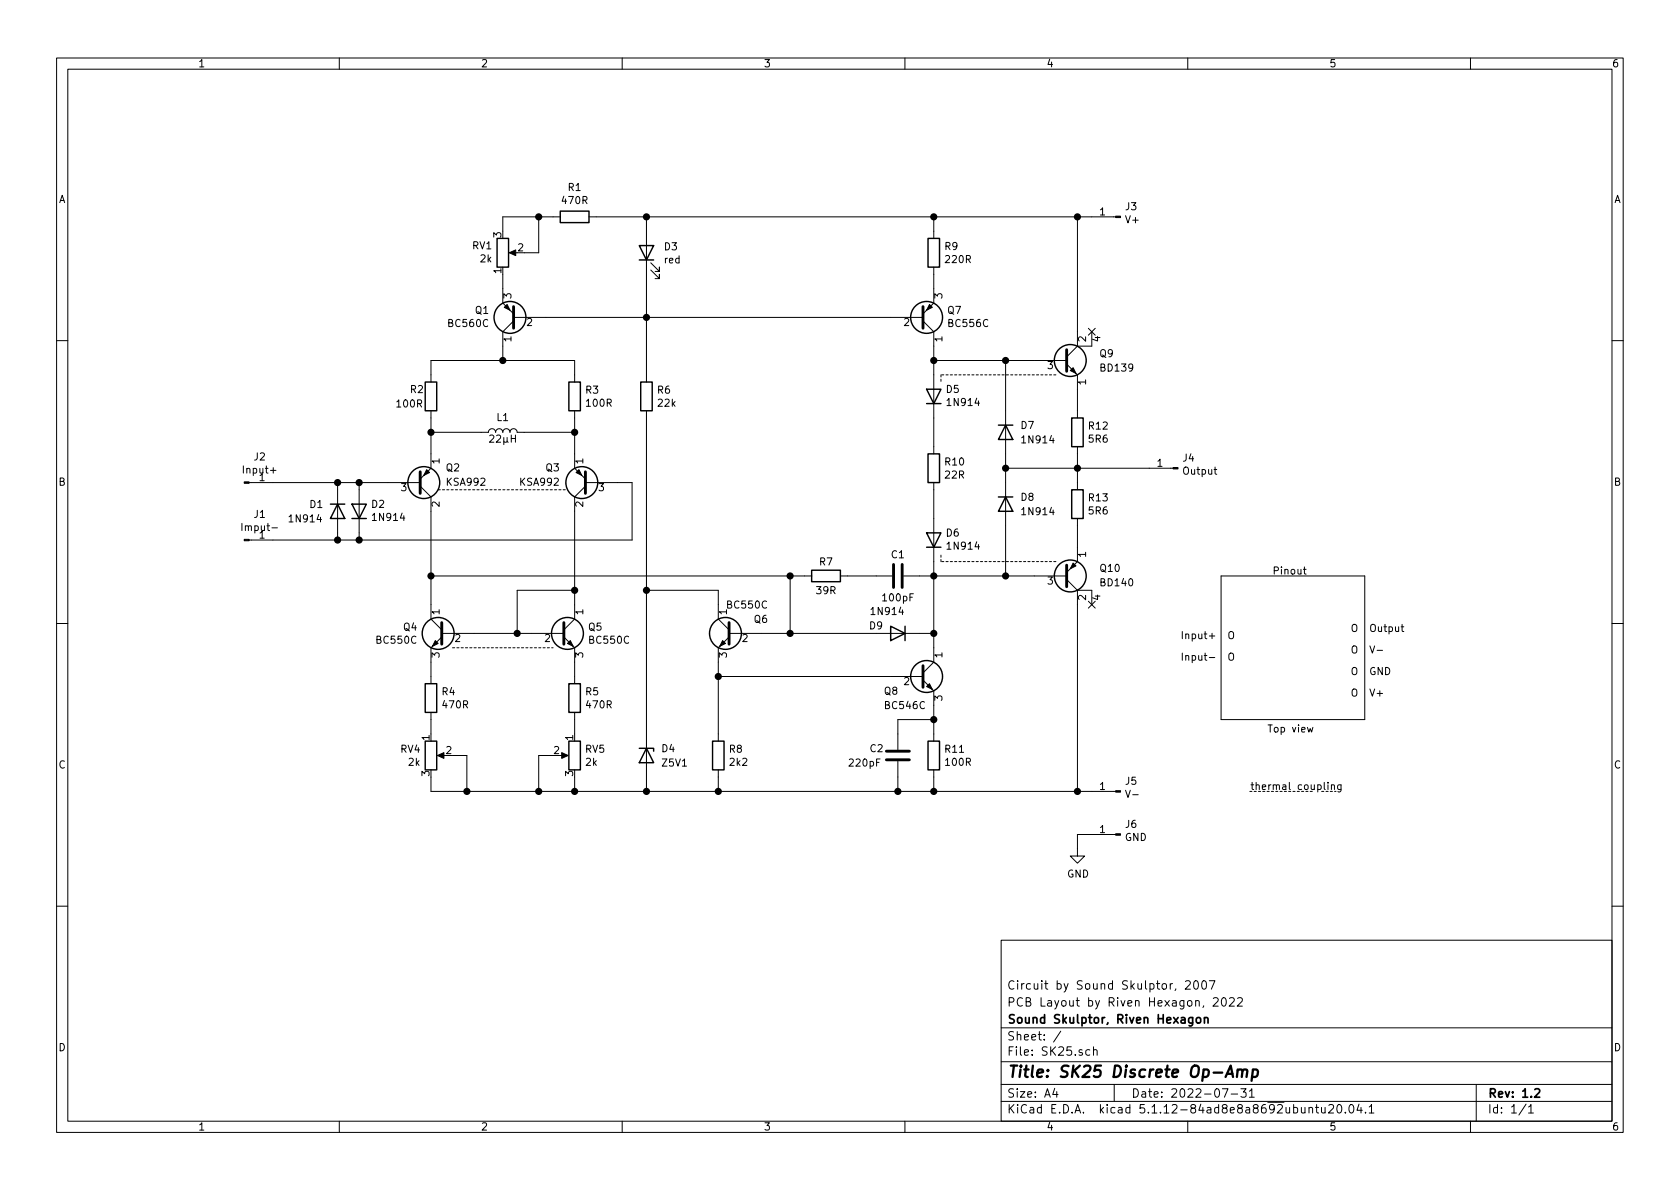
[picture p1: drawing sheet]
EESchema Schematic File Version 4
EELAYER 30 0
EELAYER END
$Descr A4 11693 8268
encoding utf-8
Sheet 1 1
Title "SK25 Discrete Op-Amp"
Date "2022-07-31"
Rev "1.2"
Comp "Sound Skulptor, Riven Hexagon"
Comment1 "PCB Layout by Riven Hexagon, 2022"
Comment2 "Circuit by Sound Skulptor, 2007"
Comment3 ""
Comment4 ""
$EndDescr
$Comp
L Device:Q_PNP_ECB Q2
U 1 1
P 2900 3350
F 0 "Q2" H 3100 3250 50  0000 L CNN
F 1 "KSA992" H 3100 3350 50  0000 L CNN
F 2 "Package_TO_SOT_THT:TO-92" H 3100 3450 50  0001 C CNN
F 3 "~" H 2900 3350 50  0001 C CNN
	1    2900 3350
	1    0    0    1   
$EndComp
$Comp
L Device:Q_PNP_ECB Q3
U 1 1
P 4100 3350
F 0 "Q3" H 4300 3250 50  0000 L CNN
F 1 "KSA992" H 4300 3350 50  0000 L CNN
F 2 "Package_TO_SOT_THT:TO-92" H 4300 3450 50  0001 C CNN
F 3 "~" H 4100 3350 50  0001 C CNN
	1    4100 3350
	-1   0    0    1   
$EndComp
$Comp
L Device:L L1
U 1 1
P 3500 3000
F 0 "L1" V 3600 3000 50  0000 C CNN
F 1 "22µH" V 3450 3000 50  0000 C CNN
F 2 "Inductor_THT:L_Axial_L6.6mm_D2.7mm_P2.54mm_Vertical_Vishay_IM-2" H 3500 3000 50  0001 C CNN
F 3 "~" H 3500 3000 50  0001 C CNN
	1    3500 3000
	0    -1   -1   0   
$EndComp
$Comp
L Device:R R2
U 1 1
P 3000 2750
F 0 "R2" H 2850 2800 50  0000 L CNN
F 1 "100R" H 2750 2700 50  0000 L CNN
F 2 "Resistor_THT:R_Axial_DIN0207_L6.3mm_D2.5mm_P2.54mm_Vertical" V 2930 2750 50  0001 C CNN
F 3 "~" H 3000 2750 50  0001 C CNN
	1    3000 2750
	1    0    0    -1  
$EndComp
$Comp
L Device:Q_PNP_CBE Q1
U 1 1
P 3600 2200
F 0 "Q1" H 3791 2154 50  0000 L CNN
F 1 "BC560C" H 3791 2245 50  0000 L CNN
F 2 "Package_TO_SOT_THT:TO-92" H 3800 2300 50  0001 C CNN
F 3 "~" H 3600 2200 50  0001 C CNN
	1    3600 2200
	-1   0    0    1   
$EndComp
$Comp
L Device:R R6
U 1 1
P 4500 2750
F 0 "R6" H 4570 2796 50  0000 L CNN
F 1 "22k" H 4570 2705 50  0000 L CNN
F 2 "Resistor_THT:R_Axial_DIN0207_L6.3mm_D2.5mm_P2.54mm_Vertical" V 4430 2750 50  0001 C CNN
F 3 "~" H 4500 2750 50  0001 C CNN
	1    4500 2750
	1    0    0    -1  
$EndComp
$Comp
L Device:Q_NPN_CBE Q5
U 1 1
P 3900 4400
F 0 "Q5" H 4091 4446 50  0000 L CNN
F 1 "BC550C" H 4091 4355 50  0000 L CNN
F 2 "Package_TO_SOT_THT:TO-92" H 4100 4500 50  0001 C CNN
F 3 "~" H 3900 4400 50  0001 C CNN
	1    3900 4400
	1    0    0    -1  
$EndComp
$Comp
L Device:Q_NPN_CBE Q4
U 1 1
P 3100 4400
F 0 "Q4" H 3291 4446 50  0000 L CNN
F 1 "BC550C" H 3291 4355 50  0000 L CNN
F 2 "Package_TO_SOT_THT:TO-92" H 3300 4500 50  0001 C CNN
F 3 "~" H 3100 4400 50  0001 C CNN
	1    3100 4400
	-1   0    0    -1  
$EndComp
Wire Wire Line
	3000 3150 3000 3000
Wire Wire Line
	3000 3000 3350 3000
Wire Wire Line
	3650 3000 4000 3000
Wire Wire Line
	4000 3000 4000 3150
Wire Wire Line
	4300 3350 4400 3350
Wire Wire Line
	3000 2900 3000 3000
Connection ~ 3000 3000
Wire Wire Line
	4000 3000 4000 2900
Connection ~ 4000 3000
Wire Wire Line
	3000 2600 3000 2500
Wire Wire Line
	3000 2500 3500 2500
Wire Wire Line
	4000 2500 4000 2600
Wire Wire Line
	3500 2400 3500 2500
Connection ~ 3500 2500
Wire Wire Line
	3500 2500 4000 2500
Wire Wire Line
	3800 2200 4500 2200
Wire Wire Line
	4500 2200 4500 1900
Wire Wire Line
	4500 2200 4500 2600
Connection ~ 4500 2200
Wire Wire Line
	4500 1500 4500 1600
Wire Wire Line
	3000 4200 3000 4000
Wire Wire Line
	4000 4200 4000 4100
Wire Wire Line
	3600 4400 3600 4100
Wire Wire Line
	3600 4100 4000 4100
Connection ~ 4000 4100
Wire Wire Line
	4000 4100 4000 3550
Wire Wire Line
	3700 4400 3600 4400
Wire Wire Line
	3600 4400 3300 4400
Connection ~ 3600 4400
$Comp
L Device:R R3
U 1 1
P 4000 2750
F 0 "R3" H 4070 2796 50  0000 L CNN
F 1 "100R" H 4070 2705 50  0000 L CNN
F 2 "Resistor_THT:R_Axial_DIN0207_L6.3mm_D2.5mm_P2.54mm_Vertical" V 3930 2750 50  0001 C CNN
F 3 "~" H 4000 2750 50  0001 C CNN
	1    4000 2750
	1    0    0    -1  
$EndComp
$Comp
L Device:LED D3
U 1 1
P 4500 1750
F 0 "D3" V 4539 1632 50  0000 R CNN
F 1 "red" V 4448 1632 50  0000 R CNN
F 2 "LED_THT:LED_D3.0mm" H 4500 1750 50  0001 C CNN
F 3 "~" H 4500 1750 50  0001 C CNN
	1    4500 1750
	0    -1   -1   0   
$EndComp
$Comp
L Device:R R7
U 1 1
P 5750 4000
F 0 "R7" V 5650 4000 50  0000 C CNN
F 1 "39R" V 5850 4000 50  0000 C CNN
F 2 "Resistor_THT:R_Axial_DIN0207_L6.3mm_D2.5mm_P2.54mm_Vertical" V 5680 4000 50  0001 C CNN
F 3 "~" H 5750 4000 50  0001 C CNN
	1    5750 4000
	0    1    1    0   
$EndComp
Wire Wire Line
	5500 4000 5600 4000
Wire Wire Line
	5500 4000 3000 4000
Connection ~ 5500 4000
Connection ~ 3000 4000
$Comp
L Device:C C1
U 1 1
P 6250 4000
F 0 "C1" V 6100 4000 50  0000 C CNN
F 1 "100pF" V 6400 4000 50  0000 C CNN
F 2 "Capacitor_THT:C_Disc_D5.0mm_W2.5mm_P2.50mm" H 6288 3850 50  0001 C CNN
F 3 "~" H 6250 4000 50  0001 C CNN
	1    6250 4000
	0    1    1    0   
$EndComp
Wire Wire Line
	5900 4000 6100 4000
Wire Wire Line
	6400 4000 6500 4000
$Comp
L Device:Q_PNP_CBE Q7
U 1 1
P 6400 2200
F 0 "Q7" H 6591 2154 50  0000 L CNN
F 1 "BC556C" H 6591 2245 50  0000 L CNN
F 2 "Package_TO_SOT_THT:TO-92" H 6600 2300 50  0001 C CNN
F 3 "~" H 6400 2200 50  0001 C CNN
	1    6400 2200
	1    0    0    1   
$EndComp
$Comp
L Device:R R9
U 1 1
P 6500 1750
F 0 "R9" H 6570 1796 50  0000 L CNN
F 1 "220R" H 6570 1705 50  0000 L CNN
F 2 "Resistor_THT:R_Axial_DIN0207_L6.3mm_D2.5mm_P2.54mm_Vertical" V 6430 1750 50  0001 C CNN
F 3 "~" H 6500 1750 50  0001 C CNN
	1    6500 1750
	1    0    0    -1  
$EndComp
Wire Wire Line
	4500 1500 6500 1500
Wire Wire Line
	6500 1500 6500 1600
Connection ~ 4500 1500
Wire Wire Line
	6500 1900 6500 2000
Wire Wire Line
	4500 2200 6200 2200
$Comp
L Device:D D6
U 1 1
P 6500 3750
F 0 "D6" V 6546 3670 50  0000 R CNN
F 1 "1N914" V 6455 3670 50  0000 R CNN
F 2 "Diode_THT:D_DO-35_SOD27_P10.16mm_Horizontal" H 6500 3750 50  0001 C CNN
F 3 "~" H 6500 3750 50  0001 C CNN
	1    6500 3750
	0    -1   -1   0   
$EndComp
$Comp
L Device:D D5
U 1 1
P 6500 2750
F 0 "D5" V 6546 2670 50  0000 R CNN
F 1 "1N914" V 6455 2670 50  0000 R CNN
F 2 "Diode_THT:D_DO-35_SOD27_P10.16mm_Horizontal" H 6500 2750 50  0001 C CNN
F 3 "~" H 6500 2750 50  0001 C CNN
	1    6500 2750
	0    -1   -1   0   
$EndComp
$Comp
L Device:R R10
U 1 1
P 6500 3250
F 0 "R10" H 6570 3296 50  0000 L CNN
F 1 "22R" H 6570 3205 50  0000 L CNN
F 2 "Resistor_THT:R_Axial_DIN0207_L6.3mm_D2.5mm_P2.54mm_Vertical" V 6430 3250 50  0001 C CNN
F 3 "~" H 6500 3250 50  0001 C CNN
	1    6500 3250
	1    0    0    -1  
$EndComp
Wire Wire Line
	6500 2400 6500 2500
Wire Wire Line
	6500 2900 6500 3100
Wire Wire Line
	6500 3400 6500 3600
Connection ~ 6500 4000
$Comp
L Device:D D8
U 1 1
P 7000 3500
F 0 "D8" V 6950 3600 50  0000 L CNN
F 1 "1N914" V 7050 3600 50  0000 L CNN
F 2 "Diode_THT:D_DO-35_SOD27_P2.54mm_Vertical_KathodeUp" H 7000 3500 50  0001 C CNN
F 3 "~" H 7000 3500 50  0001 C CNN
	1    7000 3500
	0    1    1    0   
$EndComp
$Comp
L Device:Q_PNP_ECBC Q10
U 1 1
P 7400 4000
F 0 "Q10" H 7650 3950 50  0000 L CNN
F 1 "BD140" H 7650 4050 50  0000 L CNN
F 2 "TAC:to225_std" H 7600 4100 50  0001 C CNN
F 3 "~" H 7400 4000 50  0001 C CNN
	1    7400 4000
	1    0    0    1   
$EndComp
$Comp
L Device:Q_NPN_ECBC Q9
U 1 1
P 7400 2500
F 0 "Q9" H 7650 2550 50  0000 L CNN
F 1 "BD139" H 7650 2450 50  0000 L CNN
F 2 "TAC:to225_std" H 7600 2600 50  0001 C CNN
F 3 "~" H 7400 2500 50  0001 C CNN
	1    7400 2500
	1    0    0    -1  
$EndComp
$Comp
L Device:R R12
U 1 1
P 7500 3000
F 0 "R12" H 7570 3046 50  0000 L CNN
F 1 "5R6" H 7570 2955 50  0000 L CNN
F 2 "Resistor_THT:R_Axial_DIN0207_L6.3mm_D2.5mm_P2.54mm_Vertical" V 7430 3000 50  0001 C CNN
F 3 "~" H 7500 3000 50  0001 C CNN
	1    7500 3000
	1    0    0    -1  
$EndComp
$Comp
L Device:R R13
U 1 1
P 7500 3500
F 0 "R13" H 7570 3546 50  0000 L CNN
F 1 "5R6" H 7570 3455 50  0000 L CNN
F 2 "Resistor_THT:R_Axial_DIN0207_L6.3mm_D2.5mm_P2.54mm_Vertical" V 7430 3500 50  0001 C CNN
F 3 "~" H 7500 3500 50  0001 C CNN
	1    7500 3500
	1    0    0    -1  
$EndComp
Wire Wire Line
	6500 2500 7000 2500
Wire Wire Line
	7000 2500 7000 2850
Connection ~ 6500 2500
Wire Wire Line
	6500 2500 6500 2600
Wire Wire Line
	7000 2500 7200 2500
Connection ~ 7000 2500
Wire Wire Line
	6500 4000 7000 4000
Wire Wire Line
	7000 4000 7000 3650
Connection ~ 7000 4000
Wire Wire Line
	7000 4000 7200 4000
Wire Wire Line
	7000 3350 7000 3250
Wire Wire Line
	7000 3250 7500 3250
Wire Wire Line
	7500 3250 7500 3350
Wire Wire Line
	7500 3250 7500 3150
Connection ~ 7500 3250
Connection ~ 7000 3250
Wire Wire Line
	7500 2700 7500 2850
Wire Wire Line
	7500 3800 7500 3650
Wire Wire Line
	6500 1500 7500 1500
Wire Wire Line
	7500 1500 7500 2300
Connection ~ 6500 1500
NoConn ~ 7600 4200
NoConn ~ 7600 2300
Wire Wire Line
	7600 1500 7500 1500
Connection ~ 7500 1500
Wire Wire Line
	8000 3250 7500 3250
Wire Wire Line
	4500 5400 4500 5500
$Comp
L Device:D_Zener D4
U 1 1
P 4500 5250
F 0 "D4" V 4450 5350 50  0000 L CNN
F 1 "Z5V1" V 4550 5350 50  0000 L CNN
F 2 "Diode_THT:D_DO-35_SOD27_P2.54mm_Vertical_AnodeUp" H 4500 5250 50  0001 C CNN
F 3 "~" H 4500 5250 50  0001 C CNN
	1    4500 5250
	0    1    1    0   
$EndComp
$Comp
L Device:Q_NPN_CBE Q6
U 1 1
P 5100 4400
F 0 "Q6" H 4850 4500 50  0000 L CNN
F 1 "BC550C" H 4850 4600 50  0000 L CNN
F 2 "Package_TO_SOT_THT:TO-92" H 5300 4500 50  0001 C CNN
F 3 "~" H 5100 4400 50  0001 C CNN
	1    5100 4400
	-1   0    0    -1  
$EndComp
$Comp
L Device:R R8
U 1 1
P 5000 5250
F 0 "R8" H 5070 5296 50  0000 L CNN
F 1 "2k2" H 5070 5205 50  0000 L CNN
F 2 "Resistor_THT:R_Axial_DIN0207_L6.3mm_D2.5mm_P2.54mm_Vertical" V 4930 5250 50  0001 C CNN
F 3 "~" H 5000 5250 50  0001 C CNN
	1    5000 5250
	1    0    0    -1  
$EndComp
Wire Wire Line
	5000 4200 5000 4100
Wire Wire Line
	5000 4100 4500 4100
$Comp
L Device:R R11
U 1 1
P 6500 5250
F 0 "R11" H 6570 5296 50  0000 L CNN
F 1 "100R" H 6570 5205 50  0000 L CNN
F 2 "Resistor_THT:R_Axial_DIN0207_L6.3mm_D2.5mm_P2.54mm_Vertical" V 6430 5250 50  0001 C CNN
F 3 "~" H 6500 5250 50  0001 C CNN
	1    6500 5250
	1    0    0    -1  
$EndComp
$Comp
L Device:Q_NPN_CBE Q8
U 1 1
P 6400 4700
F 0 "Q8" H 6150 4600 50  0000 L CNN
F 1 "BC546C" H 6150 4500 50  0000 L CNN
F 2 "Package_TO_SOT_THT:TO-92" H 6600 4800 50  0001 C CNN
F 3 "~" H 6400 4700 50  0001 C CNN
	1    6400 4700
	1    0    0    -1  
$EndComp
Wire Wire Line
	6200 4700 5000 4700
$Comp
L Device:C C2
U 1 1
P 6250 5250
F 0 "C2" H 6050 5300 50  0000 L CNN
F 1 "220pF" H 5900 5200 50  0000 L CNN
F 2 "Capacitor_THT:C_Disc_D5.0mm_W2.5mm_P2.50mm" H 6288 5100 50  0001 C CNN
F 3 "~" H 6250 5250 50  0001 C CNN
	1    6250 5250
	1    0    0    -1  
$EndComp
Wire Wire Line
	6250 5100 6250 5000
Wire Wire Line
	6250 5000 6500 5000
Wire Wire Line
	6500 5000 6500 4900
Wire Wire Line
	6500 5000 6500 5100
Connection ~ 6500 5000
Wire Wire Line
	5000 5500 6250 5500
Wire Wire Line
	6250 5500 6250 5400
Wire Wire Line
	6250 5500 6500 5500
Wire Wire Line
	6500 5500 6500 5400
Connection ~ 6250 5500
Wire Wire Line
	5300 4400 5500 4400
Wire Wire Line
	6400 4400 6500 4400
Wire Wire Line
	6500 4400 6500 4500
Wire Wire Line
	5500 4400 6100 4400
Wire Wire Line
	5000 4600 5000 4700
Connection ~ 5000 4700
Wire Wire Line
	5000 4700 5000 5100
Connection ~ 5500 4400
Connection ~ 6500 4400
$Comp
L Device:D D9
U 1 1
P 6250 4400
F 0 "D9" H 6350 4350 50  0000 L CNN
F 1 "1N914" H 6200 4250 50  0000 L CNN
F 2 "Diode_THT:D_DO-35_SOD27_P2.54mm_Vertical_KathodeUp" H 6250 4400 50  0001 C CNN
F 3 "~" H 6250 4400 50  0001 C CNN
	1    6250 4400
	-1   0    0    1   
$EndComp
Wire Wire Line
	6500 5500 7500 5500
Connection ~ 6500 5500
Wire Wire Line
	4500 2900 4500 4100
Connection ~ 4500 4100
Wire Wire Line
	7500 5500 7500 4200
Connection ~ 7500 5500
Wire Wire Line
	5500 4400 5500 4000
Wire Wire Line
	6500 3900 6500 4000
Wire Wire Line
	6500 4000 6500 4400
Wire Wire Line
	4500 4100 4500 5100
Wire Wire Line
	7600 5500 7500 5500
Wire Wire Line
	4000 4700 4000 4600
Wire Wire Line
	3000 4600 3000 4700
Connection ~ 4000 5500
Wire Wire Line
	4000 5500 4500 5500
Wire Wire Line
	4500 5500 5000 5500
Connection ~ 4500 5500
Connection ~ 5000 5500
Wire Wire Line
	5000 5400 5000 5500
Wire Wire Line
	3000 3550 3000 4000
Wire Wire Line
	4150 1500 4500 1500
Wire Notes Line
	3050 3400 3950 3400
Wire Notes Line
	3150 4500 3850 4500
Wire Wire Line
	7000 3250 7000 3150
$Comp
L Device:D D7
U 1 1
P 7000 3000
F 0 "D7" V 6950 3100 50  0000 L CNN
F 1 "1N914" V 7050 3100 50  0000 L CNN
F 2 "Diode_THT:D_DO-35_SOD27_P2.54mm_Vertical_KathodeUp" H 7000 3000 50  0001 C CNN
F 3 "~" H 7000 3000 50  0001 C CNN
	1    7000 3000
	0    1    1    0   
$EndComp
Wire Notes Line
	7350 3900 6550 3900
Wire Notes Line
	6550 3900 6550 3850
Wire Notes Line
	7350 2600 6550 2600
Wire Notes Line
	6550 2600 6550 2650
Text Notes 9350 5500 2    50   ~ 0
thermal coupling
Wire Notes Line
	8700 5500 9150 5500
Wire Notes Line
	9200 5500 9300 5500
Wire Notes Line style solid rgb(132, 0, 0)
	8500 4000 8500 5000
Wire Notes Line style solid rgb(132, 0, 0)
	8500 5000 9500 5000
Wire Notes Line style solid rgb(132, 0, 0)
	9500 5000 9500 4000
Wire Notes Line style solid rgb(132, 0, 0)
	9500 4000 8500 4000
Text Notes 9400 4400 0    50   ~ 0
O  Output
Text Notes 9400 4550 0    50   ~ 0
O  V-
Text Notes 9400 4700 0    50   ~ 0
O  GND
Text Notes 9400 4850 0    50   ~ 0
O  V+
Text Notes 8600 4600 2    50   ~ 0
Input-  O
Text Notes 8600 4450 2    50   ~ 0
Input+  O
Text Notes 9100 4000 2    50   ~ 0
Pinout
Text Notes 9150 5100 2    50   ~ 0
Top view
$Comp
L Device:D D1
U 1 1
P 2350 3550
F 0 "D1" V 2300 3350 50  0000 L CNN
F 1 "1N914" V 2400 3200 50  0000 L CNN
F 2 "Diode_THT:D_DO-35_SOD27_P2.54mm_Vertical_KathodeUp" H 2350 3550 50  0001 C CNN
F 3 "~" H 2350 3550 50  0001 C CNN
	1    2350 3550
	0    1    1    0   
$EndComp
$Comp
L Device:D D2
U 1 1
P 2500 3550
F 0 "D2" V 2546 3470 50  0000 R CNN
F 1 "1N914" V 2455 3470 50  0000 R CNN
F 2 "Diode_THT:D_DO-35_SOD27_P2.54mm_Vertical_KathodeUp" H 2500 3550 50  0001 C CNN
F 3 "~" H 2500 3550 50  0001 C CNN
	1    2500 3550
	0    -1   -1   0   
$EndComp
Wire Wire Line
	1900 3350 2350 3350
Wire Wire Line
	4400 3350 4400 3750
Wire Wire Line
	4400 3750 2500 3750
Wire Wire Line
	2350 3400 2350 3350
Connection ~ 2350 3350
Wire Wire Line
	2350 3350 2500 3350
Wire Wire Line
	2500 3400 2500 3350
Connection ~ 2500 3350
Wire Wire Line
	2500 3350 2700 3350
Wire Wire Line
	2350 3700 2350 3750
Connection ~ 2350 3750
Wire Wire Line
	2350 3750 1900 3750
Wire Wire Line
	2500 3700 2500 3750
Connection ~ 2500 3750
Wire Wire Line
	2500 3750 2350 3750
$Comp
L Connector:Conn_01x01_Male J2
U 1 1
P 1700 3350
F 0 "J2" H 1808 3531 50  0000 C CNN
F 1 "Input+" H 1808 3440 50  0000 C CNN
F 2 "Connector_Pin:Pin_D1.1mm_L8.5mm_W2.5mm_FlatFork" H 1700 3350 50  0001 C CNN
F 3 "~" H 1700 3350 50  0001 C CNN
	1    1700 3350
	1    0    0    -1  
$EndComp
$Comp
L Connector:Conn_01x01_Male J1
U 1 1
P 1700 3750
F 0 "J1" H 1808 3931 50  0000 C CNN
F 1 "Imput-" H 1808 3840 50  0000 C CNN
F 2 "Connector_Pin:Pin_D1.1mm_L8.5mm_W2.5mm_FlatFork" H 1700 3750 50  0001 C CNN
F 3 "~" H 1700 3750 50  0001 C CNN
	1    1700 3750
	1    0    0    -1  
$EndComp
$Comp
L Connector:Conn_01x01_Male J3
U 1 1
P 7800 1500
F 0 "J3" H 7772 1432 50  0000 R CNN
F 1 "V+" H 7772 1523 50  0000 R CNN
F 2 "Connector_Pin:Pin_D1.1mm_L8.5mm_W2.5mm_FlatFork" H 7800 1500 50  0001 C CNN
F 3 "~" H 7800 1500 50  0001 C CNN
	1    7800 1500
	-1   0    0    1   
$EndComp
$Comp
L Connector:Conn_01x01_Male J4
U 1 1
P 8200 3250
F 0 "J4" H 8172 3182 50  0000 R CNN
F 1 "Output" H 8172 3273 50  0000 R CNN
F 2 "Connector_Pin:Pin_D1.1mm_L8.5mm_W2.5mm_FlatFork" H 8200 3250 50  0001 C CNN
F 3 "~" H 8200 3250 50  0001 C CNN
	1    8200 3250
	-1   0    0    1   
$EndComp
$Comp
L Connector:Conn_01x01_Male J5
U 1 1
P 7800 5500
F 0 "J5" H 7772 5432 50  0000 R CNN
F 1 "V-" H 7772 5523 50  0000 R CNN
F 2 "Connector_Pin:Pin_D1.1mm_L8.5mm_W2.5mm_FlatFork" H 7800 5500 50  0001 C CNN
F 3 "~" H 7800 5500 50  0001 C CNN
	1    7800 5500
	-1   0    0    1   
$EndComp
$Comp
L Connector:Conn_01x01_Male J6
U 1 1
P 7800 5800
F 0 "J6" H 7772 5732 50  0000 R CNN
F 1 "GND" H 7772 5823 50  0000 R CNN
F 2 "Connector_Pin:Pin_D1.1mm_L8.5mm_W2.5mm_FlatFork" H 7800 5800 50  0001 C CNN
F 3 "~" H 7800 5800 50  0001 C CNN
	1    7800 5800
	-1   0    0    1   
$EndComp
$Comp
L power:GND #PWR0101
U 1 1
P 7500 5900
F 0 "#PWR0101" H 7500 5650 50  0001 C CNN
F 1 "GND" H 7505 5727 50  0000 C CNN
F 2 "" H 7500 5900 50  0001 C CNN
F 3 "" H 7500 5900 50  0001 C CNN
	1    7500 5900
	1    0    0    -1  
$EndComp
Wire Wire Line
	7500 5900 7500 5800
Wire Wire Line
	7500 5800 7600 5800
Wire Wire Line
	4000 5000 4000 5100
Wire Wire Line
	4000 5400 4000 5500
Wire Wire Line
	3000 5000 3000 5100
Wire Wire Line
	3000 5400 3000 5500
Wire Wire Line
	3000 5500 3250 5500
Connection ~ 3250 5500
Wire Wire Line
	3250 5250 3250 5500
Wire Wire Line
	3150 5250 3250 5250
Wire Wire Line
	3750 5500 4000 5500
Wire Wire Line
	3250 5500 3750 5500
Connection ~ 3750 5500
Wire Wire Line
	3750 5250 3750 5500
Wire Wire Line
	3850 5250 3750 5250
$Comp
L Device:R_POT RV5
U 1 1
P 4000 5250
F 0 "RV5" H 3930 5296 50  0000 R CNN
F 1 "2k" H 3930 5205 50  0000 R CNN
F 2 "Potentiometer_THT:Potentiometer_Bourns_3266Z_Horizontal" H 4000 5250 50  0001 C CNN
F 3 "~" H 4000 5250 50  0001 C CNN
	1    4000 5250
	-1   0    0    -1  
$EndComp
$Comp
L Device:R_POT RV4
U 1 1
P 3000 5250
F 0 "RV4" H 2930 5296 50  0000 R CNN
F 1 "2k" H 2930 5205 50  0000 R CNN
F 2 "Potentiometer_THT:Potentiometer_Bourns_3266Z_Horizontal" H 3000 5250 50  0001 C CNN
F 3 "~" H 3000 5250 50  0001 C CNN
	1    3000 5250
	1    0    0    -1  
$EndComp
$Comp
L Device:R R5
U 1 1
P 4000 4850
F 0 "R5" H 4070 4896 50  0000 L CNN
F 1 "470R" H 4070 4805 50  0000 L CNN
F 2 "Resistor_THT:R_Axial_DIN0207_L6.3mm_D2.5mm_P2.54mm_Vertical" V 3930 4850 50  0001 C CNN
F 3 "~" H 4000 4850 50  0001 C CNN
	1    4000 4850
	1    0    0    -1  
$EndComp
$Comp
L Device:R R4
U 1 1
P 3000 4850
F 0 "R4" H 3070 4896 50  0000 L CNN
F 1 "470R" H 3070 4805 50  0000 L CNN
F 2 "Resistor_THT:R_Axial_DIN0207_L6.3mm_D2.5mm_P2.54mm_Vertical" V 2930 4850 50  0001 C CNN
F 3 "~" H 3000 4850 50  0001 C CNN
	1    3000 4850
	1    0    0    -1  
$EndComp
Wire Wire Line
	3500 2000 3500 1900
Wire Wire Line
	3500 1600 3500 1500
Wire Wire Line
	3750 1500 3850 1500
Wire Wire Line
	3500 1500 3750 1500
Connection ~ 3750 1500
Wire Wire Line
	3750 1750 3750 1500
Wire Wire Line
	3650 1750 3750 1750
$Comp
L Device:R_POT RV1
U 1 1
P 3500 1750
F 0 "RV1" H 3430 1704 50  0000 R CNN
F 1 "2k" H 3430 1795 50  0000 R CNN
F 2 "Potentiometer_THT:Potentiometer_Bourns_3266Z_Horizontal" H 3500 1750 50  0001 C CNN
F 3 "~" H 3500 1750 50  0001 C CNN
	1    3500 1750
	1    0    0    1   
$EndComp
$Comp
L Device:R R1
U 1 1
P 4000 1500
F 0 "R1" V 3793 1500 50  0000 C CNN
F 1 "470R" V 3884 1500 50  0000 C CNN
F 2 "Resistor_THT:R_Axial_DIN0207_L6.3mm_D2.5mm_P2.54mm_Vertical" V 3930 1500 50  0001 C CNN
F 3 "~" H 4000 1500 50  0001 C CNN
	1    4000 1500
	0    1    1    0   
$EndComp
$EndSCHEMATC
